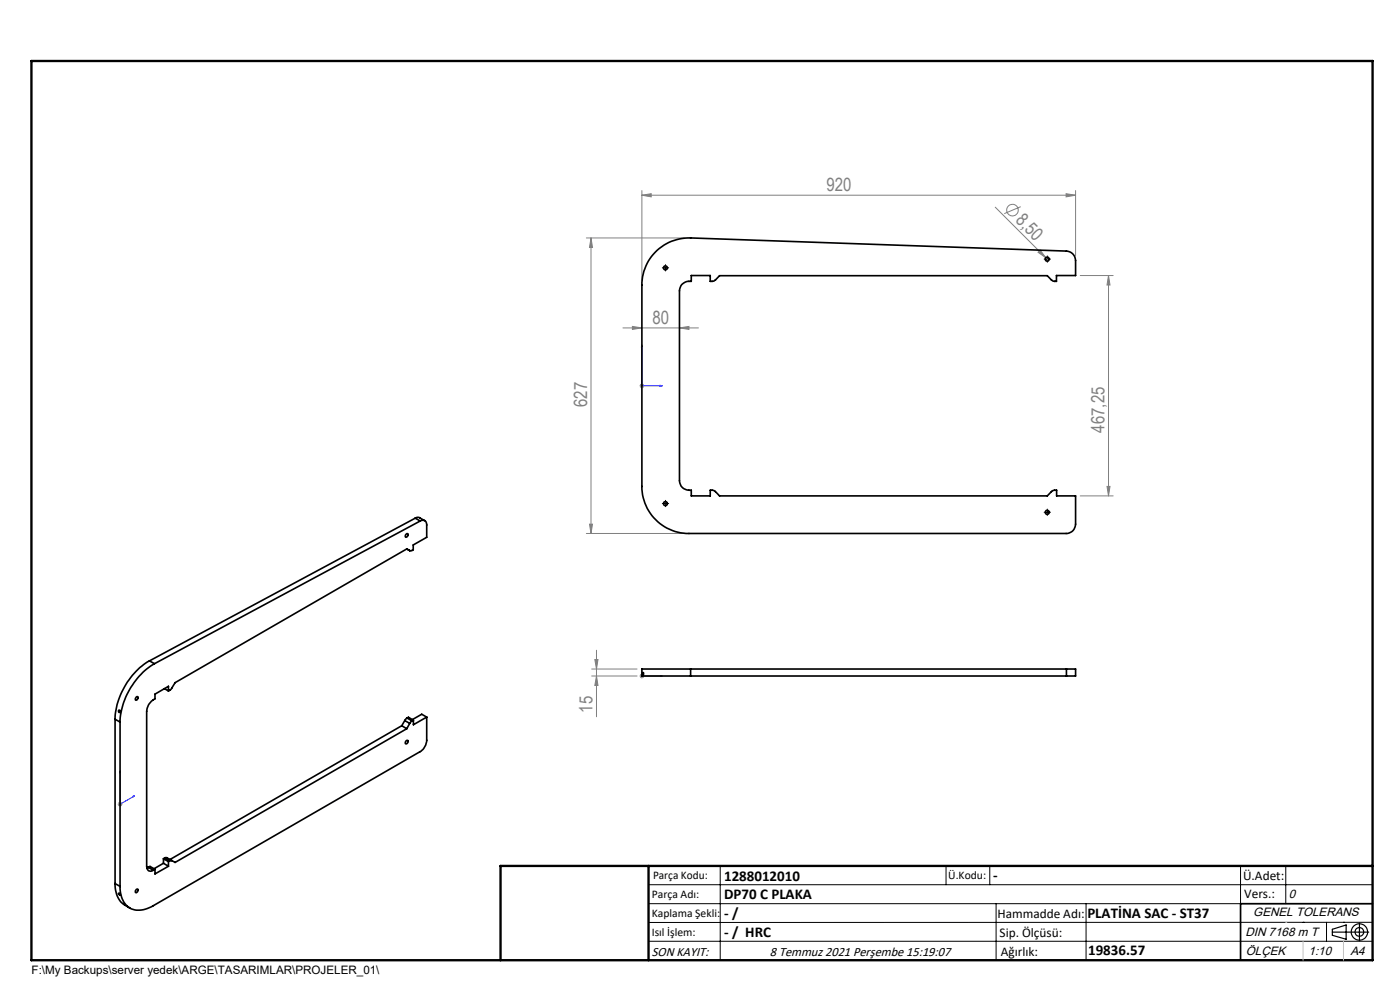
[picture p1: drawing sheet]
<svg xmlns="http://www.w3.org/2000/svg" width="297mm" height="210mm" viewBox="0 0 297 210" stroke-linecap="round" stroke-linejoin="round" font-family="sans-serif">
<g fill="none" stroke="#808080" stroke-width=".21">
<path d="M124.4 50.5h20.8M125.4 50.5v62.7M125.4 50.5l.3 2h-.6zM136.2 41.4l1.9-.3v.7zM136.2 40.4v19.1M136.2 41.4h92M211.1 43.9l11.4 11.4M216.5 43.8l-3.5 1.5M220.7 53l1.2 1.7-1.7-1.2zM226.2 41.1l2 .3-2 .4zM228.2 40.4v13.8M229.2 58.4h6.9"/>
<path d="M235.2 58.4l.3 2.1h-.7zM235.2 58.4v46.8M132.2 69.6h16M134.2 69.2l2 .4-2 .3zM144.1 69.6l2.1-.4v.7zM135.7 81.8h1M135.8 81.5l.7 .7M136.2 81.3v1M136.5 81.5l-.7 .7M124.4 113.2h20.8M125.1 111.2h.6l-.3 2zM229.2 105.2h6.9"/>
<path d="M234.8 103.2h.7l-.3 2zM126.2 139.9h.7l-.4 2zM126.5 137.9v14.1M125.5 143.4h9.6M125.5 141.9h9.6M126.5 143.4l.4 2h-.7zM135.7 143.4h1M135.8 143l.7 .7M136.2 142.9v1M136.5 143l-.7 .7M25 170.6h1M25.1 170.2l.7 .7"/>
<path d="M25.5 170.1v1M25.8 170.2l-.7 .7"/>
<circle cx="214.8" cy="44.6" r="1.23"/>
</g>
<g fill="none" stroke="#000" stroke-width=".25">
<path d="M282.6 197.7h7.8M282.6 197.1l3-.9v3l-3-.8zM288.4 195.8v3.8M106.2 203.7h185"/>
<circle cx="288.4" cy="197.7" r="1.74"/>
<circle cx="288.4" cy="197.7" r=".93"/>
</g>
<path d="M136.2 73.2l.1 .4h-.2zM136.2 73.2v8.6h4.3M140.1 81.7l.4 .1-.4 .1zM136.1 143.4h.2zM136.2 143.4h.1M136.2 143.4h4.3M140.5 143.4h-.4h.4M25.5 163.5v7.1l3-1.8M25.5 163.5v.3l-.1 .1zM28.2 168.9l.3-.1-.3 .3z" fill="none" stroke="#00f" stroke-width=".21"/>
<g fill="none" stroke="#000" stroke-width=".21" stroke-dasharray="15.2 1.3 1.3 1.3">
<path d="M140.7 56.8h-.2M141.2 56.3v-.2M141.2 57.3v.2M141.7 56.8h.2M221.7 55h-.2M222.2 54.5v-.2M222.2 55.5v.1M222.7 55h.2M140.7 106.8h-.2M141.2 106.3v-.2M141.2 107.3v.2M141.7 106.8h.2"/>
<path d="M221.7 108.7h-.2M222.2 108.2v-.2M222.2 109.2v.1M222.7 108.7h.2"/>
</g>
<g fill="none" stroke="#000" stroke-width=".21">
<path d="M140.9 56.8h.5M141.1 56.6v.5M221.9 55h.5M222.2 54.7v.5M140.9 106.8h.5M141.1 106.6v.5M221.9 108.7h.5M222.2 108.4v.5M137.6 187.7h153.6M137.6 191.7h153.6M137.6 199.7h153.6M152.8 183.7v20"/>
<path d="M200.7 183.7v4M210 183.7v4M211.3 191.7v12M230.4 191.7v12M263.2 183.7v20M272.8 183.7v8M276.4 195.6h.1M281.4 195.6v4.1M285 195.6h.1M291.2 195.6l-153.6 .1"/>
</g>
<path d="M291.2 191.7h-28v12" fill="none" stroke="#000" stroke-width=".35"/>
<path d="M6.7 12.9h284.5v190.8h-284.5zM137.6 183.7v20M291.2 183.7h-185v20" fill="none" stroke="#000" stroke-width=".5"/>
<path d="M276.4 199.7v4M285 199.7v4" fill="none" stroke="#c0c0c0" stroke-width=".21"/>
<path d="M272.8 195.6h.1" fill="none" stroke="#c0c0c0" stroke-width=".25"/>
<g fill="#00f">
<path d="M140.1 81.7l.4 .1-.4 .1zM136.2 73.2l.1 .4h-.2z"/>
<path d="M140.1 143.4h.4zM136.1 143.4h.2z"/>
<path d="M28.2 168.9l.3-.1-.3 .3zM25.5 163.5v.3l-.1 .1z"/>
</g>
<g fill="#808080">
<path d="M220.7 53l1.2 1.7-1.7-1.2z"/>
<path d="M144.1 69.6l2.1-.4v.7zM134.2 69.2l2 .4-2 .3z"/>
<path d="M136.2 41.4l1.9-.3v.7zM226.2 41.1l2 .3-2 .4z"/>
<path d="M235.2 58.4l.3 2.1h-.7zM234.8 103.2h.7l-.3 2zM125.4 50.5l.3 2h-.6zM125.1 111.2h.6l-.3 2zM126.2 139.9h.7l-.4 2zM126.5 143.4l.4 2h-.7z"/>
</g>
<g fill="none" stroke="#000" stroke-width=".35">
<path d="M139.4 53.1a10 10 0 0 1 7.1-2.6l79.7 2.8a2.05 2.05 0 0 1 2 2v3.1h-4.1v1.3l-.8-.1-1.1-1.1h-69.6l-1.1 1.1-.8 .1v-1.3h-4.1v1.3a2.11 2.11 0 0 0-2.5 2v40.3a2.11 2.11 0 0 0 2.5 2v1.2h4.1v-1.2l.9 .1 1 1.1h69.6l1-1.1 1-.1v1.2h4v6a1.98 1.98 0 0 1-2 2h-80a10 10 0 0 1-10-10v-42.7a10 10 0 0 1 3.2-7.4zM86.2 113.3a.24 .24 0 0 1 .4 0 .24 .24 0 0 1-.1 .3 .28 .28 0 0 1-.2 .3 .28 .28 0 0 1-.3-.2zM88.1 109.9l.7-.2 1.3 .7M88.1 109.9l1 .6M88.1 109.9l-56.4 30.3M89.1 110.5a.85 .85 0 0 1 1 0 .85 .85 0 0 1 .4 .9v2.6l-2.8 1.6v1l-.7 .2-.7-.4-49.2 28.4-.8 1.3-.6 .5M89.1 110.5l-56.3 30.3M24.4 152.6l1.1 .6M24.4 152.6v34.8M25.5 153.2v34.8M28.9 147.8a.27 .27 0 0 1 .4 .1 .27 .27 0 0 1-.1 .4l-.1 .1a.25 .25 0 0 1-.4 0 .25 .25 0 0 1 .1-.3zM31.7 140.2a15.5 15.5 0 0 0-7.3 12.4"/>
<path d="M31.7 140.2l1.1 .6M32.8 140.8a15.5 15.5 0 0 0-7.3 12.4M34.9 146.1l.8 .5M35.7 146.6v-1l-2.8 1.6v1a3.1 3.1 0 0 0-1.8 2.7v32.9a.86 .86 0 0 0 .4 .9 .86 .86 0 0 0 1-.1M85.2 153.9l1.1 .7M85.2 153.9l-49.1 28.4M85.9 152.9l1 .5M85.9 152.9l-.7 1M86.1 157.2a.28 .28 0 0 1 .5-.1 .28 .28 0 0 1-.1 .5l-.1 .1a.23 .23 0 0 1-.3 .1 .23 .23 0 0 1-.1-.4zM86.3 154.6l-49.2 28.3-.6-.3M86.4 152.3l-.5 .6M86.4 152.3l1 .6"/>
<path d="M86.4 152.3l.2-.2 1.1 .7M86.9 153.4l-.6 1.2M87.4 152.9l-.5 .5M87.7 152.8l-.3 .1M90.5 152.1v4.9a3.1 3.1 0 0 1-1.4 2.4l-56.6 32.7a4.5 4.5 0 0 1-5.8-.2 5.7 5.7 0 0 1-1.2-3.9M90.5 152.1l-2.8 1.6v-.9M90.5 152.1l-1-.6-2 1.1M136.5 142.7v.5zM146.5 141.9h-10.3v1.5h10.3M146.5 141.9v1.5M146.5 143.4h79.7M146.5 141.9h79.7"/>
<path d="M226.2 141.9h2v1.5h-2M226.2 141.9v1.5M24.4 187.4a5 5 0 0 0 2.1 4.6l1.1 .6M24.4 187.4l1.1 .6M25.2 189.5h.1l.2 .4zM28.9 188.7a.24 .24 0 0 1 .4 0 .24 .24 0 0 1-.1 .3 .28 .28 0 0 1-.1 .4 .28 .28 0 0 1-.4-.2zM31.5 184l-.3 .1M31.5 184l1 .6M31.5 184l.3-.2 1.1 .6M32.9 184.4l-.4 .2M34.7 183.1l1 .7M34.7 183.1l-2 1.2"/>
<path d="M34.7 182.2l1 .6M34.7 182.2v.9M34.9 182l.5-.1 1.1 .7M34.9 182l1.1 .6M34.9 182l-.2 .2M35.7 183.8l-2.8 1.6v-1M35.7 182.8v1M36 182.6l-.3 .2M36.5 182.6h-.5"/>
<circle cx="141.2" cy="56.8" r=".42"/>
<circle cx="222.2" cy="55" r=".44"/>
<circle cx="141.1" cy="106.8" r=".43"/>
<circle cx="222.2" cy="108.7" r=".44"/>
<circle cx="25.3" cy="150.9" r=".23"/>
</g>
<g font-size="3.9" fill="#808080">
<text x="175.3" y="40.5">920</text>
<text x="215.3" y="46.9" transform="rotate(45 215.3 46.9)">8,50</text>
<text x="138.4" y="68.7">80</text>
<text x="124.5" y="86.3" transform="rotate(-90 124.5 86.3)">627</text>
<text x="234.3" y="91.8" transform="rotate(-90 234.3 91.8)">467,25</text>
<text x="125.7" y="151.2" transform="rotate(-90 125.7 151.2)">15</text>
</g>
<g font-size="3.2">
<text x="153.6" y="186.8">1288012010</text>
<text x="153.6" y="190.8">DP70 C PLAKA</text>
<text x="210.7" y="186.6">-</text>
<text x="153.6" y="194.8">- /</text>
<text x="230.7" y="194.8">PLATİNA SAC - ST37</text>
<text x="153.6" y="198.8">- / HRC</text>
<text x="230.8" y="202.6">19836.57</text>
</g>
<g font-size="2.8">
<text x="263.7" y="186.7">Ü.Adet:</text>
<text x="263.9" y="190.5">Vers.:</text>
<text x="211.6" y="194.8">Hammadde Adı:</text>
<text x="138.3" y="202.8">SON KAYIT:</text>
<text x="163.3" y="202.8">8 Temmuz 2021 Perşembe 15:19:07</text>
<text x="212.1" y="198.7">Sip. Ölçüsü:</text>
<text x="212.3" y="202.7">Ağırlık:</text>
</g>
<g font-size="2.6">
<text x="273.4" y="190.4">0</text>
<text x="265.9" y="194.4">GENEL TOLERANS</text>
<text x="264.2" y="198.5">DIN 7168 m T</text>
<text x="264.3" y="202.6">ÖLÇEK</text>
<text x="277.6" y="202.6">1:10</text>
<text x="286.5" y="202.6">A4</text>
</g>
<g font-size="2.5">
<text x="138.3" y="190.5">Parça Adı:</text>
<text x="138.5" y="186.5">Parça Kodu:</text>
<text x="201.2" y="186.5">Ü.Kodu:</text>
<text x="138.3" y="194.5">Kaplama Şekli:</text>
<text x="138.3" y="198.6">Isıl İşlem:</text>
<text x="6.7" y="206.7">F:\My Backups\server yedek\ARGE\TASARIMLAR\PROJELER_01\</text>
</g>
</svg>
